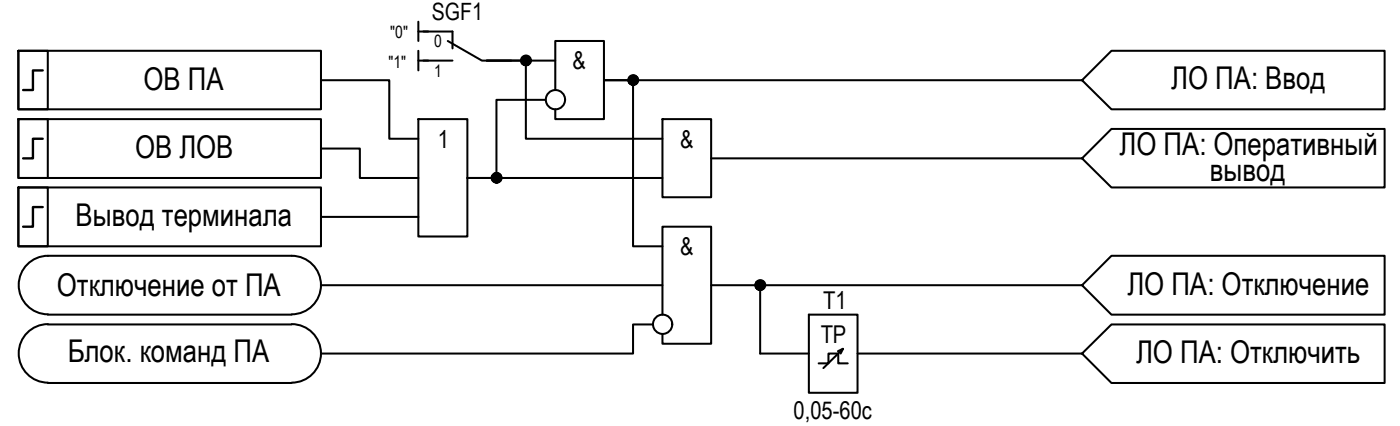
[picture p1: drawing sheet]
<svg xmlns="http://www.w3.org/2000/svg" width="175mm" height="53mm" viewBox="0 0 175 53" stroke-linecap="round" stroke-linejoin="round" font-family="sans-serif">
<!-- layer: 0 -->
<g fill="none" stroke="#000" stroke-width=".25">
<path d="M2.3 6.4h37.9v7.3h-37.9zM2.3 6.4h3.7v7.3h-3.7zM2.3 14.9h3.7v7.4h-3.7zM2.3 14.9h37.9v7.4h-37.9zM40.2 18.6h4.9v3.7h7.3M40.2 10h8.5v7.4h3.7M52.4 14.9h6.1v14.7h-6.1zM52.4 2.7v2.4M52.4 6.4v2.4M52.4 3.9h1.2M52.4 7.6h1.2M68.3 12.5h-6.1v9.8h-3.7h24.4"/>
<path d="M69.5 7.6h-8.6h4.9v9.8h17.1M69.5 11.3v-6.2h6.1v9.8h-6.1v-1.2M82.9 14.9h6.1v9.8h-6.1zM89 19.8h46.5M135.5 10l3.7-3.6h34.2v7.3h-34.2zM135.5 19.8l3.7-3.7h34.2v7.4h-34.2zM135.5 10h-59.9h3.7v20.8h3.6M2.3 23.5h3.7v7.3h-3.7zM2.3 23.5h37.9v7.3h-37.9zM6 32h30.5M6 39.4h30.5M6 32a3.7 3.7 0 0 0-3.7 3.7 3.7 3.7 0 0 0 3.7 3.6"/>
<path d="M36.5 32a3.7 3.7 0 0 1 3.7 3.7 3.7 3.7 0 0 1-3.7 3.6M40.2 35.7h42.7M40.2 27.1h12.2M82.9 39.4v-11h6.1v14.6h-6.1v-1.2M89 35.7h46.5M95.2 35.7v8.5h6.1M101.3 39.4h6.1v9.8h-6.1zM135.5 35.7l3.7-3.7h34.2v7.4h-34.2zM6 40.6h30.5M6 47.9h30.5M6 40.6a3.7 3.7 0 0 0-3.7 3.6 3.7 3.7 0 0 0 3.7 3.7M36.5 40.6a3.7 3.7 0 0 1 3.7 3.6 3.7 3.7 0 0 1-3.7 3.7"/>
<path d="M81.7 40.6h-2.4v3.6h-39.1M102.5 45.5h1.2v-1.3h1.3v1.3h1.1M104.9 43.9l.7-.2-.3 .5M105.6 43.7l-2.5 2.4M107.4 44.2h28.1M135.5 44.2l3.7-3.6h34.2v7.3h-34.2z"/>
<circle cx="65.9" cy="7.6" r=".61"/>
<circle cx="69.5" cy="12.5" r="1.21"/>
<circle cx="79.3" cy="10" r=".61"/>
<circle cx="62.2" cy="22.3" r=".61"/>
<circle cx="95.2" cy="35.7" r=".61"/>
<circle cx="83" cy="40.6" r="1.21"/>
</g>
<g fill="#000" stroke="#000" stroke-width=".13">
<path d="M65.7 8.2h.3zM65.8 7h.1zM79.1 10.6h.3zM79.2 9.4h.1zM62 22.9h.3zM62.1 21.6h.1zM95.1 36.3h.2zM95.1 35.1h.1z"/>
<path d="M65.7 8.2h.2zM65.8 8.2h.1z"/>
<path d="M65.8 7h.2zM65.7 7h.3z"/>
<path d="M65.7 7h.3zM65.6 7h.4z"/>
<path d="M65.6 7h.5zM65.6 7h.5z"/>
<path d="M65.6 8.2h.4zM65.6 8.2h.4z"/>
<path d="M65.6 7l.5 .1zM65.6 7l.5 .1z"/>
<path d="M65.6 8.1h.5zM65.6 8.1l.4 .1z"/>
<path d="M65.5 7.1h.7zM65.5 7.1h.7z"/>
<path d="M65.5 8.1h.6zM65.5 8.1h.6z"/>
<path d="M65.5 7.1h.7zM65.4 7.1h.8z"/>
<path d="M65.5 8.1h.7zM65.5 8.1h.6z"/>
<path d="M65.4 7.1l.9 .1zM65.4 7.1l.9 .1z"/>
<path d="M65.4 8.1h.8zM65.4 8.1h.8z"/>
<path d="M65.4 7.2h.9zM65.4 7.2h.9z"/>
<path d="M65.4 8h.9zM65.4 8l.8 .1z"/>
<path d="M65.4 7.2h1zM65.4 7.2h1z"/>
<path d="M65.4 8h.9zM65.4 8h.9z"/>
<path d="M65.3 7.2l1.1 .1v-.1zM65.3 7.2l1.1 .1h-1.1z"/>
<path d="M65.3 7.9h1.1zM65.3 7.9l1 .1z"/>
<path d="M65.3 7.3l1.1 .1zM65.3 7.3l1.1 .1z"/>
<path d="M65.3 7.4h1.1zM65.3 7.4h1.1z"/>
<path d="M65.3 7.8l1.1 .1zM65.3 7.8l1.1 .1z"/>
<path d="M65.3 7.9h1.1zM65.3 7.9h1.1z"/>
<path d="M65.3 7.4l1.1 .1zM65.3 7.4l1.1 .1z"/>
<path d="M65.3 7.5h1.1zM65.3 7.5h1.1h-1.1z"/>
<path d="M65.3 7.5l1.1 .1zM65.3 7.5l1.1 .1z"/>
<path d="M65.3 7.6l1.1 .1v-.1zM65.3 7.6l1.1 .1h-1.1z"/>
<path d="M65.3 7.7h1.1zM65.3 7.7h1.1z"/>
<path d="M65.3 7.7l1.1 .1zM65.3 7.7l1.1 .1z"/>
<path d="M65.3 7.8h1.1zM65.3 7.8h1.1h-1.1z"/>
<path d="M79.1 10.6h.2zM79.2 10.6h.1z"/>
<path d="M79.2 9.4h.2zM79.1 9.4h.3z"/>
<path d="M79.1 9.4h.4zM79.1 9.4h.4z"/>
<path d="M79.1 9.4l.4 .1zM79.1 9.4l.4 .1z"/>
<path d="M79.1 10.6h.4zM79.1 10.6h.3z"/>
<path d="M79.1 9.5h.5zM79 9.5h.6z"/>
<path d="M79.1 10.6h.4zM79.1 10.6h.4z"/>
<path d="M79 9.5h.6zM79 9.5h.6z"/>
<path d="M79 10.5h.6zM79 10.5l.5 .1z"/>
<path d="M78.9 9.5l.8 .1zM78.9 9.5l.8 .1z"/>
<path d="M78.9 10.5h.7zM78.9 10.5h.7z"/>
<path d="M78.9 9.6h.8zM78.9 9.6h.8z"/>
<path d="M78.9 10.5h.8zM78.9 10.5h.7z"/>
<path d="M78.8 9.6l1 .1zM78.8 9.7h1z"/>
<path d="M78.8 10.5h.9zM78.8 10.5h.9z"/>
<path d="M78.8 9.7h1zM78.8 9.7h1z"/>
<path d="M78.8 10.4h1zM78.8 10.4l.9 .1z"/>
<path d="M78.8 9.7h1zM78.8 9.7h1z"/>
<path d="M78.8 9.7l1.1 .1-.1-.1zM78.8 9.7l1.1 .1h-1.2z"/>
<path d="M78.8 10.3l1 .1v-.1zM78.8 10.3l1 .1h-1z"/>
<path d="M78.8 10.4h1zM78.8 10.4h1z"/>
<path d="M78.7 9.8l1.2 .1zM78.7 9.8l1.2 .1z"/>
<path d="M78.7 9.9h1.2zM78.7 9.9h1.2z"/>
<path d="M78.7 10.2l1.2 .1zM78.7 10.2l1.2 .1z"/>
<path d="M78.7 10.3h1.2zM78.7 10.3h1.1z"/>
<path d="M78.7 9.9l1.2 .1v-.1zM78.7 9.9l1.2 .1h-1.2z"/>
<path d="M78.7 10h1.2zM78.7 10h1.2z"/>
<path d="M78.7 10l1.2 .1zM78.7 10l1.2 .1z"/>
<path d="M78.7 10.1l1.2 .1v-.1zM78.7 10.1l1.2 .1h-1.2z"/>
<path d="M78.7 10.2h1.2zM78.7 10.2h1.2z"/>
<path d="M62 22.9h.2zM62.1 22.9h.1z"/>
<path d="M62.1 21.6l.2 .1zM62.1 21.6l.2 .1z"/>
<path d="M62 21.7h.4zM62 21.7h.4z"/>
<path d="M62 21.7h.4zM61.9 21.7h.5z"/>
<path d="M62 22.8h.4zM62 22.8l.3 .1z"/>
<path d="M61.9 21.7h.6zM61.9 21.7h.6z"/>
<path d="M61.9 22.8h.5zM61.9 22.8h.5z"/>
<path d="M61.9 21.7l.6 .1zM61.9 21.7l.6 .1z"/>
<path d="M61.9 22.8h.6zM61.9 22.8h.5z"/>
<path d="M61.8 21.8h.8zM61.8 21.8h.8z"/>
<path d="M61.8 22.7h.7zM61.8 22.7l.7 .1z"/>
<path d="M61.8 21.8l.8 .1zM61.8 21.8l.8 .1z"/>
<path d="M61.8 22.7h.8zM61.8 22.7h.7z"/>
<path d="M61.7 21.9h1zM61.7 21.9h1z"/>
<path d="M61.7 22.7h.9zM61.7 22.7h.9z"/>
<path d="M61.7 21.9h1zM61.7 21.9h1z"/>
<path d="M61.7 21.9l1 .1zM61.7 21.9l1 .1z"/>
<path d="M61.7 22.6h1zM61.7 22.6h1z"/>
<path d="M61.7 22.6h1zM61.7 22.6l.9 .1z"/>
<path d="M61.6 22h1.2zM61.6 22h1.2z"/>
<path d="M61.6 22.5h1.1zM61.6 22.5l1.1 .1z"/>
<path d="M61.6 22l1.2 .1zM61.6 22l1.2 .1z"/>
<path d="M61.6 22.1h1.2zM61.6 22.1h1.2h-1.2z"/>
<path d="M61.6 22.1l1.2 .1zM61.6 22.1l1.2 .1z"/>
<path d="M61.6 22.4h1.2zM61.6 22.4h1.2h-1.2z"/>
<path d="M61.6 22.4l1.2 .1zM61.6 22.4l1.2 .1z"/>
<path d="M61.6 22.5h1.2zM61.6 22.5h1.1z"/>
<path d="M61.6 22.2l1.2 .1v-.1zM61.6 22.2l1.2 .1h-1.2z"/>
<path d="M61.6 22.3h1.2zM61.6 22.3h1.2z"/>
<path d="M61.6 22.3h1.2zM61.6 22.3l1.2 .1z"/>
<path d="M95.1 36.3h.1zM95.1 36.3h.1z"/>
<path d="M95.1 35.1h.2zM95.1 35.1h.2z"/>
<path d="M95.1 35.1h.3zM95 35.1h.4z"/>
<path d="M95 35.1h.4zM95 35.1h.4z"/>
<path d="M95 36.3h.4zM95 36.3h.3z"/>
<path d="M94.9 35.1l.6 .1zM94.8 35.2h.7z"/>
<path d="M94.9 36.2h.5zM94.9 36.2l.5 .1z"/>
<path d="M94.8 35.2h.7zM94.8 35.2h.7z"/>
<path d="M94.8 36.2h.7zM94.8 36.2h.6z"/>
<path d="M94.8 35.2h.8zM94.8 35.2h.8z"/>
<path d="M94.8 36.2h.7zM94.8 36.2h.7z"/>
<path d="M94.8 35.2l.8 .1zM94.8 35.2l.8 .1z"/>
<path d="M94.8 36.2h.8zM94.8 36.2h.7z"/>
<path d="M94.7 35.3h.9zM94.7 35.3h.9z"/>
<path d="M94.7 36.1h.9zM94.7 36.1l.9 .1z"/>
<path d="M94.7 35.3l1 .1zM94.7 35.3l1 .1z"/>
<path d="M94.7 36.1h.9zM94.7 36.1h.9z"/>
<path d="M94.7 35.4h1zM94.7 35.4h1z"/>
<path d="M94.6 35.4l1.1 .1v-.1zM94.6 35.4l1.1 .1h-1.1z"/>
<path d="M94.6 36h1.1zM94.6 36h1.1z"/>
<path d="M94.7 36h1zM94.7 36l.9 .1z"/>
<path d="M94.6 35.5h1.1zM94.6 35.5h1.1z"/>
<path d="M94.6 35.5l1.2 .1zM94.6 35.5l1.2 .1z"/>
<path d="M94.6 35.9h1.1zM94.6 35.9h1.1z"/>
<path d="M94.6 35.9l1.1 .1v-.1zM94.6 35.9l1.1 .1h-1.1z"/>
<path d="M94.6 35.6l1.2 .1v-.1zM94.6 35.6l1.2 .1h-1.3z"/>
<path d="M94.5 35.7h1.3zM94.5 35.7h1.3z"/>
<path d="M94.5 35.7h1.3zM94.5 35.7h1.3z"/>
<path d="M94.5 35.7l1.3 .1v-.1zM94.5 35.7l1.3 .1h-1.2z"/>
<path d="M94.6 35.8h1.2zM94.6 35.8l1.1 .1z"/>
</g>
<path d="M53 3.9h3.7v2.2M53 7.6h3.7M56.1 5.1l4.2 2.5h3.7" fill="none" stroke="#000" stroke-width=".25"/>
<!-- layer: 0 -->
<path d="M5.3 8.8h-1.2v2.5h-1.2M5.3 17.4h-1.2v2.4h-1.2M5.3 25.9h-1.2v2.5h-1.2" fill="none" stroke="#000" stroke-width=".3"/>
<g font-size="3.9">
<text x="18" y="11.2">ОВ ПА</text>
<text x="146.7" y="11.2">ЛО ПА: Ввод</text>
<text x="16.9" y="19.8">ОВ ЛОВ</text>
<text x="140.2" y="19.4">ЛО ПА: Оперативный</text>
<text x="151.5" y="22.7">вывод</text>
<text x="9.5" y="28.3">Вывод терминала</text>
<text x="7.1" y="37.1">Отключение от ПА</text>
<text x="141.2" y="36.9">ЛО ПА: Отключение</text>
<text x="8.5" y="45.3">Блок. команд ПА</text>
<text x="142.3" y="45.4">ЛО ПА: Отключить</text>
</g>
<g font-size="3.1">
<text x="71.7" y="8.7">&amp;</text>
<text x="54.8" y="18.5">1</text>
<text x="85.1" y="18.5">&amp;</text>
<text x="85.1" y="31.9">&amp;</text>
<text x="103.1" y="38.6">T1</text>
<text x="102.8" y="42.9">TP</text>
<text x="99.4" y="52.5">0,05-60с</text>
</g>
<text font-size="3" x="54.1" y="2.5">SGF1</text>
<g font-size="2.1">
<text x="48.9" y="4.7">&quot;0&quot;</text>
<text x="54.4" y="5.9">0</text>
<text x="48.7" y="8.5">&quot;1&quot;</text>
<text x="54.4" y="9.6">1</text>
</g>
</svg>
